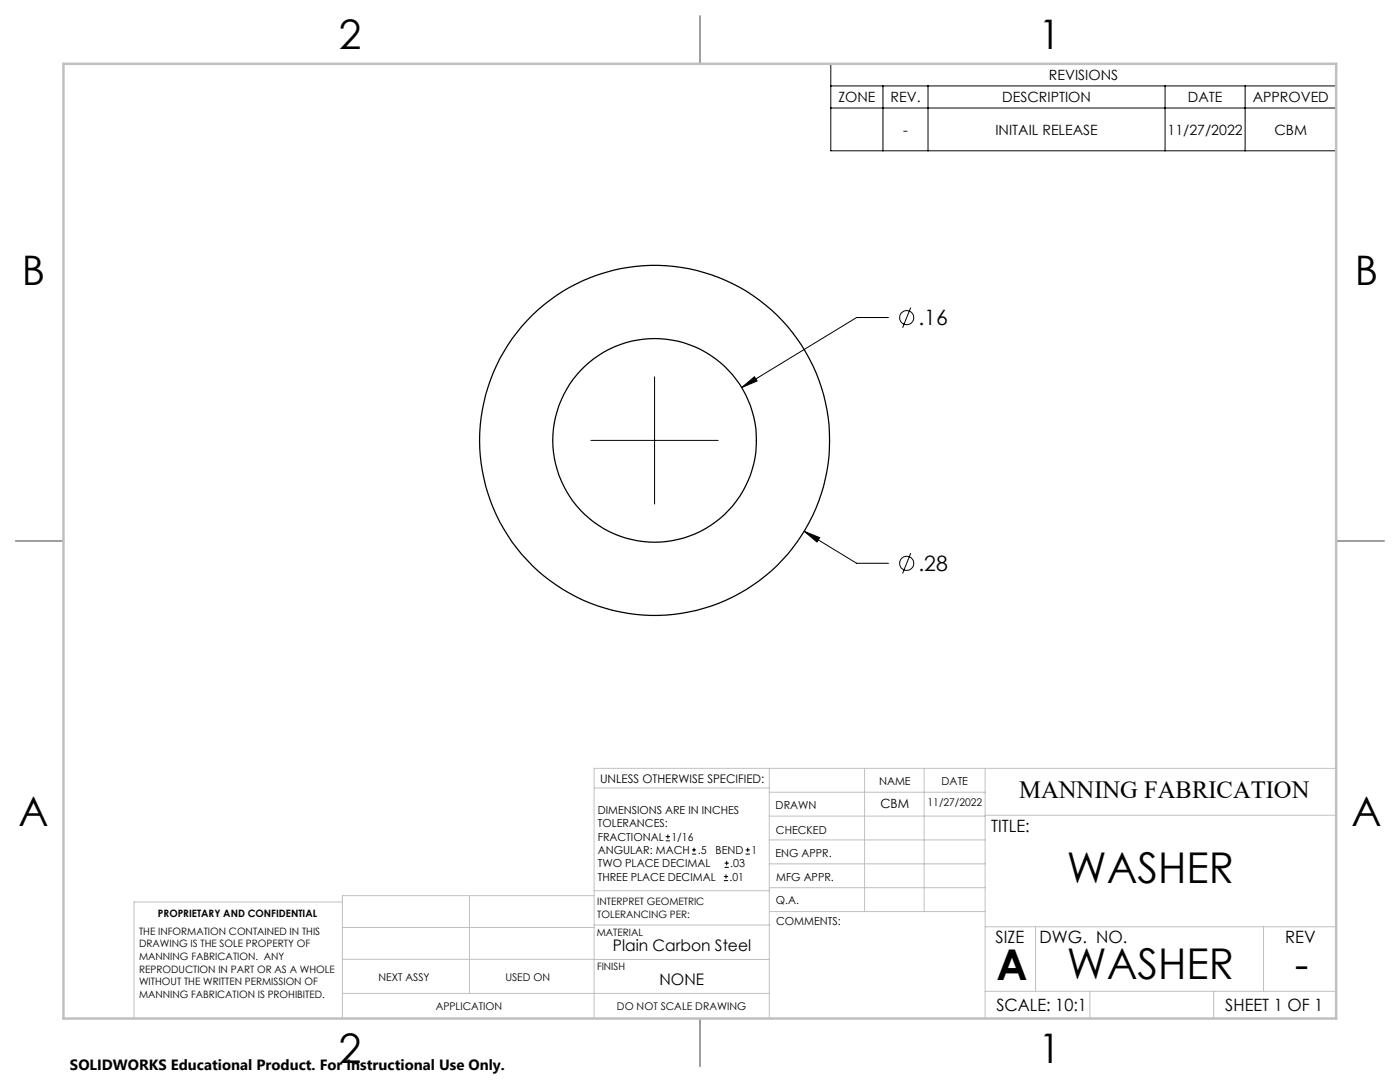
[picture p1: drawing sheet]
<svg xmlns="http://www.w3.org/2000/svg" width="279mm" height="216mm" viewBox="0 0 279 216" stroke-linecap="round" stroke-linejoin="round" font-family="sans-serif">
<g fill="none" stroke="#000" stroke-width=".25">
<path d="M139.7 3.2v9.5M3.1 107.9h9.6M266.7 107.9h9.5M139.7 203.2v9.6"/>
<circle cx="130.6" cy="87.9" r="20.3"/>
<circle cx="130.6" cy="87.9" r="34.9"/>
</g>
<g fill="none" stroke="#000" stroke-width=".2">
<path d="M165.8 12.7h100.9v17.4h-100.9zM165.8 17.1h100.9M176.2 17.1v13M185.2 17.1v13M232.5 17.1v13M248.5 17.1v13M165.8 21.6h100.9M130.6 75.2v25.4M148 77.3l2.6-2.1 .5 .8zM177.3 63.4h-6.3l-23 13.9M181.8 61.4l-1.7 4M117.9 87.9h25.4"/>
<path d="M160.5 106l3.1 1.3-.5 .9zM160.5 106l10.5 6.4h6.3M181.8 110.4l-1.7 4M132.9 167.8h.8M132.9 166.9h.8M133.3 166.5v.9M138.1 170.4h.8M138.1 169.6h.8M138.5 169.2v.8M144.5 175.7h.8M144.5 174.9h.8M144.6 173.1h.9"/>
<path d="M144.6 172.2h.9M144.9 174.5v.8M145 171.8v.8M148.8 170.4h.8M148.8 169.6h.8M149.2 169.2v.8"/>
<circle cx="180.9" cy="63.4" r="1.41"/>
<circle cx="181" cy="112.4" r="1.4"/>
</g>
<g fill="none" stroke="#c0c0c0" stroke-width=".2">
<path d="M118.6 157.2h34.9M153.5 153.3v49.9M153.5 158.1h43.1M172.5 153.3v28.6M184.4 153.3v28.6M196.6 153.3v49.9M266.7 153.3h-148.1v49.9M68.3 180h-41.6v23.2M93.7 178.7v19.5M118.6 178.7h-50.3v24.5M118.6 177.7h35M153.5 167.6h43.1"/>
<path d="M153.5 162.8h43.1M153.5 172.4h43.1M153.5 177.1h43.1M196.6 162.7h70.1M68.3 198.2h85.2M68.3 191.4l85.2 .1M68.3 185.1h50.3M118.6 184.6h35M153.6 181.9h43M196.6 197.8h70.1M196.6 184.9h70.1M206.7 184.9v12.9"/>
<path d="M217.5 197.8v5.4M242.2 197.8v5.4M252.2 184.9v12.9"/>
</g>
<path d="M139.7 3.2v9.5M3.1 107.9h9.6M266.7 107.9h9.5M139.7 203.2v9.6" fill="none" stroke="#c0c0c0" stroke-width=".25"/>
<path d="M12.7 12.7h254v190.5h-254z" fill="none" stroke="#c0c0c0" stroke-width=".5"/>
<path d="M160.5 106l2.6 2.2 .5-.9zM148 77.3l3.1-1.3-.5-.8z" fill="#000"/>
<g font-size="8.5">
<text x="212.9" y="176.2">WASHER</text>
<text x="198.9" y="195.5">A</text>
<text x="212.9" y="195.4">WASHER</text>
<text x="258.4" y="195.4">-</text>
</g>
<g font-size="8.1">
<text x="67.6" y="9.7">2</text>
<text x="207.3" y="9.7">1</text>
<text x="4.4" y="57">B</text>
<text x="270.4" y="57">B</text>
<text x="3.7" y="164.9">A</text>
<text x="269.7" y="164.9">A</text>
<text x="67.6" y="212.2">2</text>
<text x="207.3" y="212.2">1</text>
</g>
<text font-size="4.9" x="203.4" y="159.3">MANNING FABRICATION</text>
<g font-size="4.2">
<text x="183.3" y="64.9">.16</text>
<text x="183.3" y="113.9">.28</text>
</g>
<g font-size="3.4">
<text x="197.8" y="166">TITLE:</text>
<text x="198.7" y="188.1">SIZE</text>
<text x="207.5" y="188.1">DWG. NO.</text>
<text x="256.5" y="188.2">REV</text>
<text x="198.8" y="201.7">SCALE: 10:1</text>
<text x="244.5" y="201.7">SHEET 1 OF 1</text>
</g>
<g font-size="3.2">
<text x="122.3" y="189.8">Plain Carbon Steel</text>
<text x="131.6" y="196.6">NONE</text>
</g>
<text font-size="3" x="14" y="213.5">SOLIDWORKS Educational Product. For Instructional Use Only.</text>
<g font-size="2.8">
<text x="209.3" y="16">REVISIONS</text>
<text x="167.3" y="20.4">ZONE</text>
<text x="177.7" y="20.4">REV.</text>
<text x="200" y="20.4">DESCRIPTION</text>
<text x="237.1" y="20.4">DATE</text>
<text x="250" y="20.4">APPROVED</text>
<text x="180.3" y="26.9">-</text>
<text x="198.7" y="26.9">INITAIL RELEASE</text>
<text x="233" y="26.9">11/27/2022</text>
<text x="254.3" y="26.9">CBM</text>
</g>
<text font-size="2.5" x="175.7" y="161.3">CBM</text>
<text font-size="2.4" x="119.8" y="156.2">UNLESS OTHERWISE SPECIFIED:</text>
<g font-size="2.2">
<text x="154.8" y="161.4">DRAWN</text>
<text x="175.4" y="156.6">NAME</text>
<text x="187.9" y="156.7">DATE</text>
<text x="119.3" y="162.4">DIMENSIONS ARE IN INCHES</text>
<text x="119.3" y="165.1">TOLERANCES:</text>
<text x="119.3" y="167.8">FRACTIONAL</text>
<text x="134" y="167.8">1/16</text>
<text x="154.9" y="166.3">CHECKED</text>
<text x="119.3" y="173.1">TWO PLACE DECIMAL</text>
<text x="119.3" y="170.4">ANGULAR: MACH</text>
<text x="139.2" y="170.4">.5</text>
<text x="142.8" y="170.4">BEND</text>
<text x="145.8" y="173.1">.03</text>
<text x="150" y="170.4">1</text>
<text x="154.8" y="171">ENG APPR.</text>
<text x="119.3" y="175.7">THREE PLACE DECIMAL</text>
<text x="145.6" y="175.7">.01</text>
<text x="154.9" y="175.7">MFG APPR.</text>
<text x="154.9" y="180.4">Q.A.</text>
<text x="154.9" y="184.6">COMMENTS:</text>
</g>
<g font-size="2.1">
<text x="185.1" y="160.7">11/27/2022</text>
<text x="75.5" y="195.7">NEXT ASSY</text>
<text x="100.9" y="195.7">USED ON</text>
<text x="86.9" y="201.5">APPLICATION</text>
<text x="123.1" y="201.6">DO NOT SCALE DRAWING</text>
</g>
<g font-size="2">
<text x="31.5" y="182.9">PROPRIETARY AND CONFIDENTIAL</text>
<text x="119.2" y="180.6">INTERPRET GEOMETRIC</text>
<text x="119.2" y="183.1">TOLERANCING PER:</text>
<text x="27.8" y="186.5">THE INFORMATION CONTAINED IN THIS</text>
<text x="27.8" y="189">DRAWING IS THE SOLE PROPERTY OF</text>
<text x="27.8" y="191.6">MANNING FABRICATION. ANY</text>
<text x="119.1" y="186.7">MATERIAL</text>
<text x="27.8" y="194.1">REPRODUCTION IN PART OR AS A WHOLE</text>
<text x="27.8" y="196.6">WITHOUT THE WRITTEN PERMISSION OF</text>
<text x="119.1" y="193.5">FINISH</text>
<text x="27.8" y="199.1">MANNING FABRICATION IS PROHIBITED.</text>
</g>
</svg>
